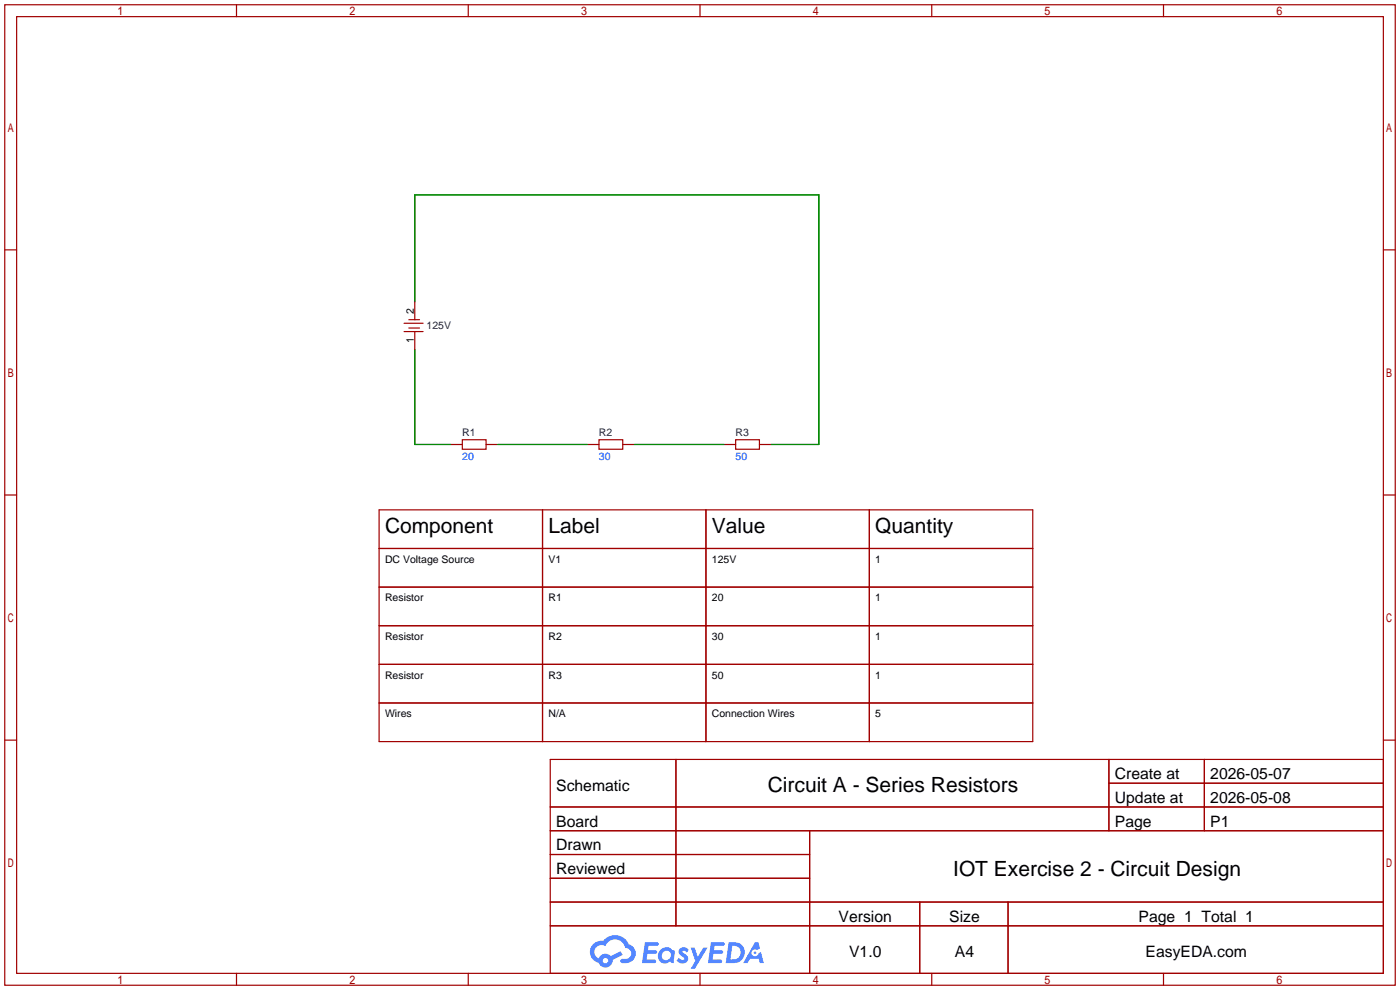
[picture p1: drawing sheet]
<svg xmlns="http://www.w3.org/2000/svg" width="299mm" height="212mm" viewBox="0 0 299 212" stroke-linecap="round" stroke-linejoin="round" font-family="sans-serif">
<g fill="none" stroke="#a10000" stroke-width=".25">
<path d="M1 1h297.2v209.6h-297.2zM3.6 3.6h292.1v204.4h-292.1zM50.5 1v2.6M100.1 1v2.6M149.6 1v2.6M199.1 1v2.6M248.7 1v2.6M1 53.4h2.6M295.7 53.4h2.5M1 105.8h2.6M295.7 105.8h2.5M1 158.2h2.6"/>
<path d="M295.7 158.2h2.5M117.6 162.3h178.1v45.7h-178.1zM117.6 172.5h178.1M117.6 177.5h178.1M144.5 162.3v35.6M173 177.5v30.5M237 162.3v15.2M237 167.4h58.7M257.4 162.3v15.2M117.6 182.6h55.4M117.6 192.8h178.1M117.6 187.7h55.4"/>
<path d="M117.6 197.9h178.1M196.6 192.8v15.2M215.4 192.8v15.2M50.5 208v2.6M100.1 208v2.6M149.6 208v2.6M199.1 208v2.6M248.7 208v2.6"/>
</g>
<g fill="#5487ff">
<path d="M145.3 202.7a1.3 1.3 0 0 1 1.9 .3l-.4 .6a.54 .54 0 0 0-.9-.2l.1 .2a1.34 1.34 0 0 1 .9 1.8 1.47 1.47 0 0 1-2.3-.1l.5-.6 .8 .5a.31 .31 0 0 0 .4-.3 .31 .31 0 0 0-.3-.4 1.12 1.12 0 0 1-.7-1.8z"/>
<path d="M147.6 202.5h.9l.6 2 1.2-2h.9l-2.7 4.6h-.9l1-1.7z"/>
<path d="M137.8 201.4h1.7a1.31 1.31 0 0 1 1.2 .2 .4 .4 0 0 1-.3 .5l-1.8 .1-.1 .9h1.6a.4 .4 0 0 1 .4 .4 .4 .4 0 0 1-.5 .4h-1.6l-.2 1.2h1.4a.46 .46 0 0 1 .5 0 .46 .46 0 0 1 .1 .5l-.4 .2h-2.6z"/>
<path d="M151.9 201.4h1.7a1.32 1.32 0 0 1 1.2 .2 .39 .39 0 0 1-.3 .5l-1.8 .1-.1 .9h1.6a.4 .4 0 0 1 .4 .4 .4 .4 0 0 1-.4 .4h-1.7l-.2 1.2h1.4a.46 .46 0 0 1 .5 0 .46 .46 0 0 1 .1 .5l-.4 .2h-2.6z"/>
<path d="M161.3 201.4h.8l.3 1.3-.6 .4a.75 .75 0 0 0-1.1 .3 .75 .75 0 0 0 .5 1 .75 .75 0 0 0 .9-.7l.5-.2 .6 2.3h-.8l-.3-.9h-1.8l-.5 .9h-1z"/>
<path d="M155.7 201.4l-.6 4.4h1.5a2.27 2.27 0 0 0 2.6-2.2 2.27 2.27 0 0 0-2.7-2.2zM156.5 202.1a1.5 1.5 0 0 1 1.8 1.6 1.5 1.5 0 0 1-1.9 1.4h-.3z"/>
<path d="M141.2 203a1.6 1.6 0 0 0-.3 2.3 1.6 1.6 0 0 0 2.3 .2l.7 .3 .3-2.4-.1-.3-.5-.1a1.58 1.58 0 0 0-2.4 0zM141.8 203.5a.98 .98 0 0 1 1.6 .4 .98 .98 0 0 1-1.1 1.3 .94 .94 0 0 1-.9-.7 .94 .94 0 0 1 .4-1z"/>
<path d="M126.8 201.8a2.37 2.37 0 0 0 1.1 4 1.54 1.54 0 0 0 1.8 1 1.54 1.54 0 0 0 1.2-1.6l2.2-1.1-.5-.8-2 1a1.57 1.57 0 0 0-2.7 .5 1.5 1.5 0 0 1-.7-2.1 1.5 1.5 0 0 1 2.2-.5 2.23 2.23 0 0 1 2.3-1.4 2.23 2.23 0 0 1 2 1.8 1.16 1.16 0 0 1 1.2 1.1 1.16 1.16 0 0 1-1.1 1.2h-.7a.47 .47 0 0 0-.5 .4 .47 .47 0 0 0 .4 .5 2.17 2.17 0 0 0 2.5-.9 2.17 2.17 0 0 0-.3-2.7l-.8-.4a3.2 3.2 0 0 0-5.5-.7l-1.1 .1zM128.8 205.3a.6 .6 0 0 1 1.2 0 .6 .6 0 0 1-1.2 0z"/>
<circle cx="161.4" cy="203.6" r=".28"/>
</g>
<g fill="none" stroke="#a10000" stroke-width=".25">
<path d="M86.4 69.1h4M86.4 70.9h4M87.4 68.3h2.3M87.4 70.1h2.3M88.6 64.5v3.8M88.6 70.9v3.8M96.3 95h2.5M98.8 94h5.1v2h-5.1zM103.9 95h2.5M125.5 95h2.5M128 94h5.1v2h-5.1zM133.1 95h2.5"/>
<path d="M154.7 95h2.5M157.2 94h5.1v2h-5.1zM162.3 95h2.5M81 109h139.7v49.5h-139.7zM81 117.2h139.7M116 109v49.5M150.9 109v49.5M185.8 109v49.5M81 125.5h139.7M81 133.7h139.7M81 142h139.7M81 150.2h139.7"/>
</g>
<path d="M88.6 74.7v20.3h7.7M88.6 64.5v-22.8h86.4v53.3h-10.2M106.4 95h19.1M135.6 95h19.1" fill="none" stroke="#008700" stroke-width=".25"/>
<g font-size="4.5">
<text x="82.3" y="113.8">Component</text>
<text x="117.2" y="113.8">Label</text>
<text x="152.1" y="113.8">Value</text>
<text x="187.1" y="113.8">Quantity</text>
<text x="164.1" y="169.4">Circuit A - Series Resistors</text>
<text x="203.7" y="187.1">IOT Exercise 2 - Circuit Design</text>
</g>
<g font-size="3.4">
<text x="238.3" y="166.5">Create at</text>
<text x="258.7" y="166.5">2026-05-07</text>
<text x="118.9" y="169">Schematic</text>
<text x="238.3" y="171.6">Update at</text>
<text x="258.7" y="171.6">2026-05-08</text>
<text x="118.9" y="176.6">Board</text>
<text x="238.3" y="176.6">Page</text>
<text x="258.7" y="176.6">P1</text>
<text x="118.9" y="181.7">Drawn</text>
<text x="118.9" y="186.8">Reviewed</text>
<text x="179.2" y="197">Version</text>
<text x="202.9" y="197">Size</text>
<text x="243.3" y="197">Page 1 Total 1</text>
<text x="181.5" y="204.6">V1.0</text>
<text x="204.1" y="204.6">A4</text>
<text x="244.8" y="204.6">EasyEDA.com</text>
</g>
<g font-size="2.2">
<text x="88.4" y="67.1" transform="rotate(-90 88.4 67.1)">2</text>
<text x="88.4" y="73.4" transform="rotate(-90 88.4 73.4)">1</text>
<text x="82.3" y="120.3">DC Voltage Source</text>
<text x="117.2" y="120.3">V1</text>
<text x="152.1" y="120.3">125V</text>
<text x="187.1" y="120.3">1</text>
<text x="82.3" y="128.5">Resistor</text>
<text x="117.2" y="128.5">R1</text>
<text x="152.1" y="128.5">20</text>
<text x="187.1" y="128.5">1</text>
<text x="82.3" y="136.8">Resistor</text>
<text x="117.2" y="136.8">R2</text>
<text x="152.1" y="136.8">30</text>
<text x="187.1" y="136.8">1</text>
<text x="82.3" y="145">Resistor</text>
<text x="117.2" y="145">R3</text>
<text x="152.1" y="145">50</text>
<text x="187.1" y="145">1</text>
<text x="82.3" y="153.3">Wires</text>
<text x="117.2" y="153.3">N/A</text>
<text x="152.1" y="153.3">Connection Wires</text>
<text x="187.1" y="153.3">5</text>
</g>
<g font-size="2.2" fill="#000080">
<text x="91.2" y="70.4">125V</text>
<text x="98.8" y="93.3">R1</text>
<text x="128" y="93.3">R2</text>
<text x="157.2" y="93.3">R3</text>
</g>
<g font-size="2.2" fill="#00f">
<text x="98.8" y="98.4">20</text>
<text x="128" y="98.4">30</text>
<text x="157.2" y="98.4">50</text>
</g>
</svg>
